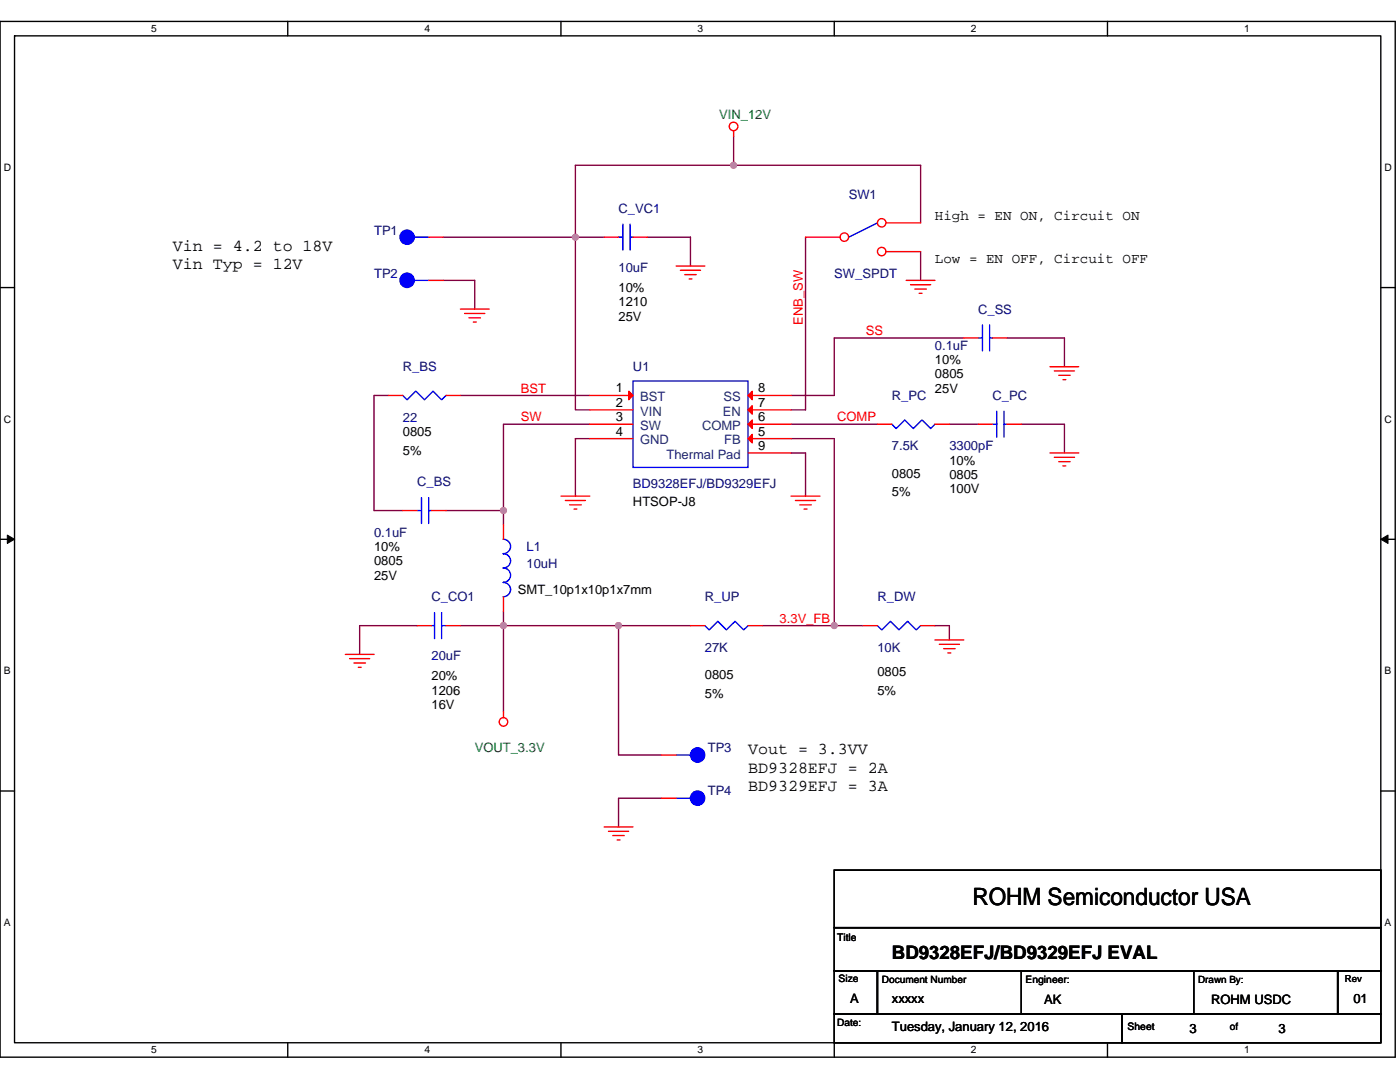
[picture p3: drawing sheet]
<svg xmlns="http://www.w3.org/2000/svg" width="279mm" height="216mm" viewBox="0 0 279 216" stroke-linecap="round" stroke-linejoin="round" font-family="sans-serif">
<path d="M0 4.3h278.4v206.6h-278.4zM2.9 7.2h272.7v200.9h-272.7z" fill="none" stroke="#000" stroke-width=".28"/>
<g fill="#fff">
<path d="M30.2 4.6h1.1v2.3h-1.1z"/>
<path d="M30.2 208.4h1.1v2.3h-1.1z"/>
</g>
<path d="M57.4 4.3v2.9M57.4 208.1v2.8" fill="none" stroke="#000" stroke-width=".28"/>
<g fill="#fff">
<path d="M84.7 4.6h1.1v2.3h-1.1z"/>
<path d="M84.7 208.4h1.1v2.3h-1.1z"/>
</g>
<path d="M112 4.3v2.9M112 208.1v2.8" fill="none" stroke="#000" stroke-width=".28"/>
<g fill="#fff">
<path d="M139.2 4.6h1.2v2.3h-1.2z"/>
<path d="M139.2 208.4h1.2v2.3h-1.2z"/>
</g>
<path d="M166.5 4.3v2.9M166.5 208.1v2.8" fill="none" stroke="#000" stroke-width=".28"/>
<g fill="#fff">
<path d="M193.8 4.6h1.1v2.3h-1.1z"/>
<path d="M193.8 208.4h1.1v2.3h-1.1z"/>
</g>
<path d="M221 4.3v2.9M221 208.1v2.8" fill="none" stroke="#000" stroke-width=".28"/>
<g fill="#fff">
<path d="M248.3 4.6h1.1v2.3h-1.1z"/>
<path d="M248.3 208.4h1.1v2.3h-1.1z"/>
<path d="M.7 32.3h1.5v2.2h-1.5z"/>
<path d="M276.3 32.3h1.5v2.2h-1.5z"/>
<path d="M.7 82.5h1.5v2.3h-1.5z"/>
<path d="M276.3 82.5h1.5v2.3h-1.5z"/>
</g>
<path d="M0 57.4h2.9M275.6 57.4h2.8" fill="none" stroke="#000" stroke-width=".28"/>
<g fill="#fff">
<path d="M.7 132.7h1.4v2.3h-1.4z"/>
<path d="M276.3 132.7h1.4v2.3h-1.4z"/>
</g>
<path d="M0 107.6h2.9M275.6 107.6h2.8" fill="none" stroke="#000" stroke-width=".28"/>
<path d="M1.5 106.8l1.4 .8-1.4 .8zM275.6 107.6l1.4-.8v1.6z" fill="#000" stroke="#000" stroke-width=".2"/>
<g fill="#fff">
<path d="M.7 182.9h1.4v2.3h-1.4z"/>
<path d="M276.3 182.9h1.4v2.3h-1.4z"/>
</g>
<path d="M0 157.8h2.9M275.6 157.8h2.8M166.5 173.6h109.1v11.5h-109.1zM166.5 193.7h8.6v8.6h-8.6zM166.5 185.1h109.1v8.6h-109.1zM175.1 193.7h91.9v8.6h-91.9zM203.8 193.7h34.5v8.6h-34.5zM267 193.7h8.6v8.6h-8.6zM166.5 202.3h57.4v5.8h-57.4zM223.9 202.3h51.7v5.8h-51.7z" fill="none" stroke="#000" stroke-width=".28"/>
<g fill="none" stroke="#800040" stroke-width=".28">
<path d="M146.4 33h-31.6v14.3h5.8M146.4 33h37.3v11.5M146.4 27.2v5.8M88.4 55.9h6.3v5.8M88.4 47.3h26.4v34.5h2.9M129.2 47.3h8.6v5.8M160.8 47.3v34.5h-2.9M183.7 50.2v5.7M77.5 78.9h-2.8v23h5.7M91.9 78.9h25.8M192.3 67.4h-25.8v11.5h-8.6M200.9 67.4h11.5v5.8"/>
<path d="M117.7 87.5h-2.9v11.5M117.7 84.6h-17.2v17.3M157.9 87.5h8.6v37.3M157.9 84.6h17.2M157.9 90.4h2.9v8.6M189.5 84.6h5.7M203.8 84.6h8.6v5.8M89 101.9h11.5M100.5 101.9v2.8M83.3 124.8h-11.5v5.8M91.9 124.8h8.6M100.5 124.8v17.2"/>
<path d="M100.5 122v2.8M100.5 124.8h22.9M123.4 124.8v25.9h8.7M123.4 124.8h14.4M152.1 124.8h14.4M166.5 124.8h5.7M186.6 124.8h2.9v2.9M132.1 159.3h-8.7v5.7"/>
</g>
<g fill="#f0f" stroke="#f0f" stroke-width=".28">
<circle cx="123.4" cy="124.8" r=".57"/>
<circle cx="100.5" cy="124.8" r=".57"/>
<circle cx="146.4" cy="33" r=".57"/>
<circle cx="114.8" cy="47.3" r=".57"/>
<circle cx="100.5" cy="101.9" r=".57"/>
<circle cx="166.5" cy="124.8" r=".57"/>
</g>
<g fill="none" stroke="#f00" stroke-width=".28">
<path d="M146.4 26.1v1.1M85.6 47.3h2.8M85.6 55.9h2.8M120.6 47.3h2.8M126.3 47.3h2.9M134.9 53.1h5.8M135.8 53.9h4M136.7 54.8h2.2M137.5 55.7h.6M180.8 55.9h5.8M181.7 56.8h4M182.6 57.7h2.3"/>
<path d="M183.4 58.5h.6M77.5 78.9h2.9M89 78.9h2.9M91.9 61.7h5.7M92.7 62.5h4.1M93.6 63.4h2.3M94.5 64.3h.5M192.3 67.4h2.9M198.1 67.4h2.8M209.5 73.2h5.8M210.4 74h4M211.3 74.9h2.3"/>
<path d="M212.1 75.8h.6M112 99h5.7M112.8 99.9h4M157.9 99h5.7M158.8 99.9h4M209.5 90.4h5.8M210.4 91.2h4M211.3 92.1h2.3M212.1 93h.6M80.4 101.9h2.9M86.1 101.9h2.9M100.5 104.7v2.9"/>
<path d="M100.5 119.1v2.9M113.7 100.7h2.3M114.6 101.6h.5M159.6 100.7h2.3M160.5 101.6h.6M68.9 130.6h5.8M69.8 131.4h4M70.6 132.3h2.3M71.5 133.2h.6M83.3 124.8h2.8M89 124.8h2.9M137.8 124.8h2.9"/>
<path d="M149.3 124.8h2.8M172.2 124.8h2.9M183.7 124.8h2.9M186.6 127.7h5.7M187.5 128.6h4M188.3 129.4h2.3M189.2 130.3h.6M100.5 142v1.2M132.1 150.7h2.8M132.1 159.3h2.8M120.6 165h5.7M121.4 165.9h4.1"/>
<path d="M122.3 166.7h2.3M123.2 167.6h.5"/>
<circle cx="146.4" cy="25.2" r=".85"/>
<circle cx="100.5" cy="144" r=".85"/>
</g>
<g fill="none" stroke="#00f" stroke-width=".28">
<path d="M82.7 47.3h2.9M82.7 55.9h2.9M123.4 47.3h.9M124.3 44.7v5.2M125.8 44.7v5.2M125.8 47.3h.5M175.1 44.5l-5.7 2.8M80.4 78.9l.9 .9 1.7-1.8 1.7 1.8 1.7-1.8 1.7 1.8 .9-.9M195.2 67.4h.9M196.1 64.9v5.1M197.5 67.4h.6M197.5 64.9v5.1"/>
<path d="M84.1 99.3v5.2M85.6 99.3v5.2M83.3 101.9h.8M85.6 101.9h.5M100.5 107.6h-.1a1.43 1.43 0 0 1 1.5 1.4 1.43 1.43 0 0 1-1.5 1.5h.1M100.5 110.5h-.1a1.43 1.43 0 0 1 1.5 1.4 1.42 1.42 0 0 1-1.5 1.4h.1M100.5 113.3h-.1a1.43 1.43 0 0 1 1.5 1.5 1.43 1.43 0 0 1-1.5 1.4h.1M100.5 116.2h-.1a1.42 1.42 0 0 1 1.5 1.5v-.1a1.44 1.44 0 0 1-1.5 1.5h.1M86.1 124.8h.6M86.7 122.3v5.1M88.1 124.8h.9M88.1 122.3v5.1"/>
<path d="M140.7 124.8l.8 .9 1.8-1.7 1.7 1.7 1.7-1.7 1.7 1.7 .9-.9M175.1 124.8l.9 .9 1.7-1.7 1.7 1.7 1.7-1.7 1.8 1.7 .8-.9M134.9 150.7h2.9M134.9 159.3h2.9"/>
</g>
<g fill="#00f" stroke="#00f" stroke-width=".28">
<circle cx="81.3" cy="47.3" r="1.43"/>
<circle cx="139.2" cy="150.7" r="1.43"/>
<circle cx="81.2" cy="55.9" r="1.43"/>
<circle cx="139.2" cy="159.3" r="1.43"/>
</g>
<circle cx="168.5" cy="47.3" r=".84" fill="#fff" stroke="#f00" stroke-width=".28"/>
<path d="M160.8 47.3h6.9" fill="none" stroke="#f00" stroke-width=".28"/>
<circle cx="176" cy="44.5" r=".84" fill="#fff" stroke="#f00" stroke-width=".28"/>
<path d="M176.8 44.5h6.9" fill="none" stroke="#f00" stroke-width=".28"/>
<circle cx="176" cy="50.2" r=".84" fill="#fff" stroke="#f00" stroke-width=".28"/>
<g fill="none" stroke="#f00" stroke-width=".28">
<path d="M176.8 50.2h6.9M117.7 78.9h8.6M149.3 78.9h8.6M117.7 81.8h8.6M117.7 84.6h8.6M117.7 87.5h8.6M149.3 84.6h8.6M149.3 81.8h8.6M149.3 87.5h8.6M149.3 90.4h8.6M175.1 84.6h2.9M186.6 84.6h2.9"/>
<path d="M195.2 84.6h2.9M200.9 84.6h2.9"/>
</g>
<path d="M126.3 76h23v17.3h-23zM178 84.6l.8 .9 1.8-1.7 1.7 1.7 1.7-1.7 1.7 1.7 .9-.9M198.1 84.6h.8M198.9 82.1v5.1M200.4 84.6h.5M200.4 82.1v5.1" fill="none" stroke="#00f" stroke-width=".28"/>
<g fill="#f00" stroke="#f00" stroke-width=".28">
<path d="M125.5 78.1l.8 .8-.8 .9z"/>
<path d="M149.3 84.6l.8-.8v1.7z"/>
<path d="M149.3 81.8l.8-.9v1.7z"/>
<path d="M149.3 87.5l.8-.8v1.7z"/>
<path d="M149.3 78.9l.8-.8v1.7z"/>
</g>
<g fill="#f0f" stroke="#f0f" stroke-width=".28">
<circle cx="123.4" cy="124.8" r=".57"/>
<circle cx="100.5" cy="124.8" r=".57"/>
<circle cx="146.4" cy="33" r=".57"/>
<circle cx="114.8" cy="47.3" r=".57"/>
<circle cx="100.5" cy="101.9" r=".57"/>
<circle cx="166.5" cy="124.8" r=".57"/>
</g>
<text font-size="4.8" x="194.1" y="180.5">ROHM Semiconductor USA</text>
<text font-size="3.7" x="178" y="191.5">BD9328EFJ/BD9329EFJ EVAL</text>
<g font-size="3.3">
<text x="34.5" y="50">Vin = 4.2 to 18V</text>
<text x="34.5" y="53.7">Vin Typ = 12V</text>
<text x="149.3" y="150.5">Vout = 3.3VV</text>
<text x="149.3" y="154.2">BD9328EFJ = 2A</text>
<text x="149.3" y="157.9">BD9329EFJ = 3A</text>
</g>
<g font-size="2.8">
<text x="186.6" y="43.9">High = EN ON, Circuit ON</text>
<text x="186.6" y="52.5">Low = EN OFF, Circuit OFF</text>
</g>
<g font-size="2.6" fill="#008000">
<text x="143.5" y="23.8">VIN_12V</text>
<text x="94.7" y="150.1">VOUT_3.3V</text>
</g>
<g font-size="2.6" fill="#000080">
<text x="169.4" y="39.6">SW1</text>
<text x="74.7" y="46.8">TP1</text>
<text x="123.4" y="42.5">C_VC1</text>
<text x="74.7" y="55.4">TP2</text>
<text x="123.4" y="54.3">10uF</text>
<text x="166.5" y="55.4">SW_SPDT</text>
<text x="195.2" y="62.6">C_SS</text>
<text x="186.6" y="69.8">0.1uF</text>
<text x="80.4" y="74.1">R_BS</text>
<text x="126.3" y="74.1">U1</text>
<text x="178" y="79.8">R_PC</text>
<text x="198.1" y="79.8">C_PC</text>
<text x="80.4" y="84.1">22</text>
<text x="178" y="89.9">7.5K</text>
<text x="189.5" y="89.9">3300pF</text>
<text x="83.3" y="97">C_BS</text>
<text x="126.3" y="97.3">BD9328EFJ/BD9329EFJ</text>
<text x="74.7" y="107.1">0.1uF</text>
<text x="105.1" y="109.9">L1</text>
<text x="105.1" y="113.4">10uH</text>
<text x="86.1" y="120">C_CO1</text>
<text x="140.7" y="120">R_UP</text>
<text x="175.1" y="120">R_DW</text>
<text x="86.1" y="131.8">20uF</text>
<text x="140.7" y="130">27K</text>
<text x="175.1" y="130">10K</text>
<text x="141.2" y="150.1">TP3</text>
<text x="141.2" y="158.7">TP4</text>
</g>
<g font-size="2.6">
<text x="123.4" y="58.3">10%</text>
<text x="123.4" y="64">25V</text>
<text x="123.4" y="61.2">1210</text>
<text x="186.6" y="72.6">10%</text>
<text x="186.6" y="75.5">0805</text>
<text x="122.9" y="78.3">1</text>
<text x="122.9" y="81.2">2</text>
<text x="151.3" y="81.2">7</text>
<text x="151.3" y="78.3">8</text>
<text x="186.6" y="78.4">25V</text>
<text x="80.4" y="87">0805</text>
<text x="122.9" y="84.1">3</text>
<text x="122.9" y="86.9">4</text>
<text x="151.3" y="89.8">9</text>
<text x="151.3" y="86.9">5</text>
<text x="151.3" y="84.1">6</text>
<text x="80.4" y="90.7">5%</text>
<text x="178" y="95.3">0805</text>
<text x="189.5" y="92.7">10%</text>
<text x="189.5" y="95.6">0805</text>
<text x="126.3" y="101">HTSOP-J8</text>
<text x="178" y="99">5%</text>
<text x="189.5" y="98.5">100V</text>
<text x="74.7" y="109.9">10%</text>
<text x="74.7" y="112.8">0805</text>
<text x="74.7" y="115.7">25V</text>
<text x="103.4" y="118.6">SMT_10p1x10p1x7mm</text>
<text x="86.1" y="135.8">20%</text>
<text x="140.7" y="135.5">0805</text>
<text x="175.1" y="134.9">0805</text>
<text x="86.1" y="138.6">1206</text>
<text x="86.1" y="141.5">16V</text>
<text x="140.7" y="139.2">5%</text>
<text x="175.1" y="138.6">5%</text>
<text x="169.7" y="200.1">A</text>
<text x="178" y="200.1">xxxxx</text>
<text x="208.4" y="200.3">AK</text>
<text x="241.7" y="200.3">ROHM USDC</text>
<text x="270.1" y="200.1">01</text>
<text x="178" y="205.8">Tuesday, January 12, 2016</text>
<text x="237.4" y="206.1">3</text>
<text x="255.2" y="206.1">3</text>
</g>
<g font-size="2.6" fill="#f00">
<text x="160.2" y="64.9" transform="rotate(-90 160.2 64.9)">ENB_SW</text>
<text x="172.8" y="66.9">SS</text>
<text x="103.9" y="78.3">BST</text>
<text x="103.9" y="84.1">SW</text>
<text x="167.1" y="84.1">COMP</text>
<text x="155.6" y="124.3">3.3V_FB</text>
</g>
<g font-size="2.6" fill="#004080">
<text x="127.8" y="80.1">BST</text>
<text x="127.8" y="83">VIN</text>
<text x="144.3" y="83">EN</text>
<text x="144.4" y="80.1">SS</text>
<text x="127.8" y="85.8">SW</text>
<text x="127.8" y="88.7">GND</text>
<text x="140.1" y="85.8">COMP</text>
<text x="144.5" y="88.7">FB</text>
<text x="133" y="91.5">Thermal Pad</text>
</g>
<g font-size="2.1">
<text x="167.1" y="187.9">Title</text>
<text x="167.4" y="195.9">Size</text>
<text x="204.7" y="196.1">Engineer:</text>
<text x="225" y="205.6">Sheet</text>
</g>
<g font-size="2">
<text x="30.2" y="6.4">5</text>
<text x="84.7" y="6.4">4</text>
<text x="139.2" y="6.4">3</text>
<text x="193.8" y="6.4">2</text>
<text x="248.3" y="6.4">1</text>
<text x=".7" y="34.1">D</text>
<text x="276.3" y="34.1">D</text>
<text x=".7" y="84.3">C</text>
<text x="276.3" y="84.3">C</text>
<text x=".7" y="134.6">B</text>
<text x="276.3" y="134.6">B</text>
<text x=".7" y="184.8">A</text>
<text x="276.3" y="184.8">A</text>
<text x="176" y="196.1">Document Number</text>
<text x="239.1" y="196.1">Drawn By:</text>
<text x="167.1" y="204.7">Date:</text>
<text x="245.4" y="205.6">of</text>
<text x="30.2" y="210.2">5</text>
<text x="84.7" y="210.2">4</text>
<text x="139.2" y="210.2">3</text>
<text x="193.8" y="210.2">2</text>
<text x="248.3" y="210.2">1</text>
</g>
<text font-size="1.9" x="268.4" y="196">Rev</text>
</svg>
